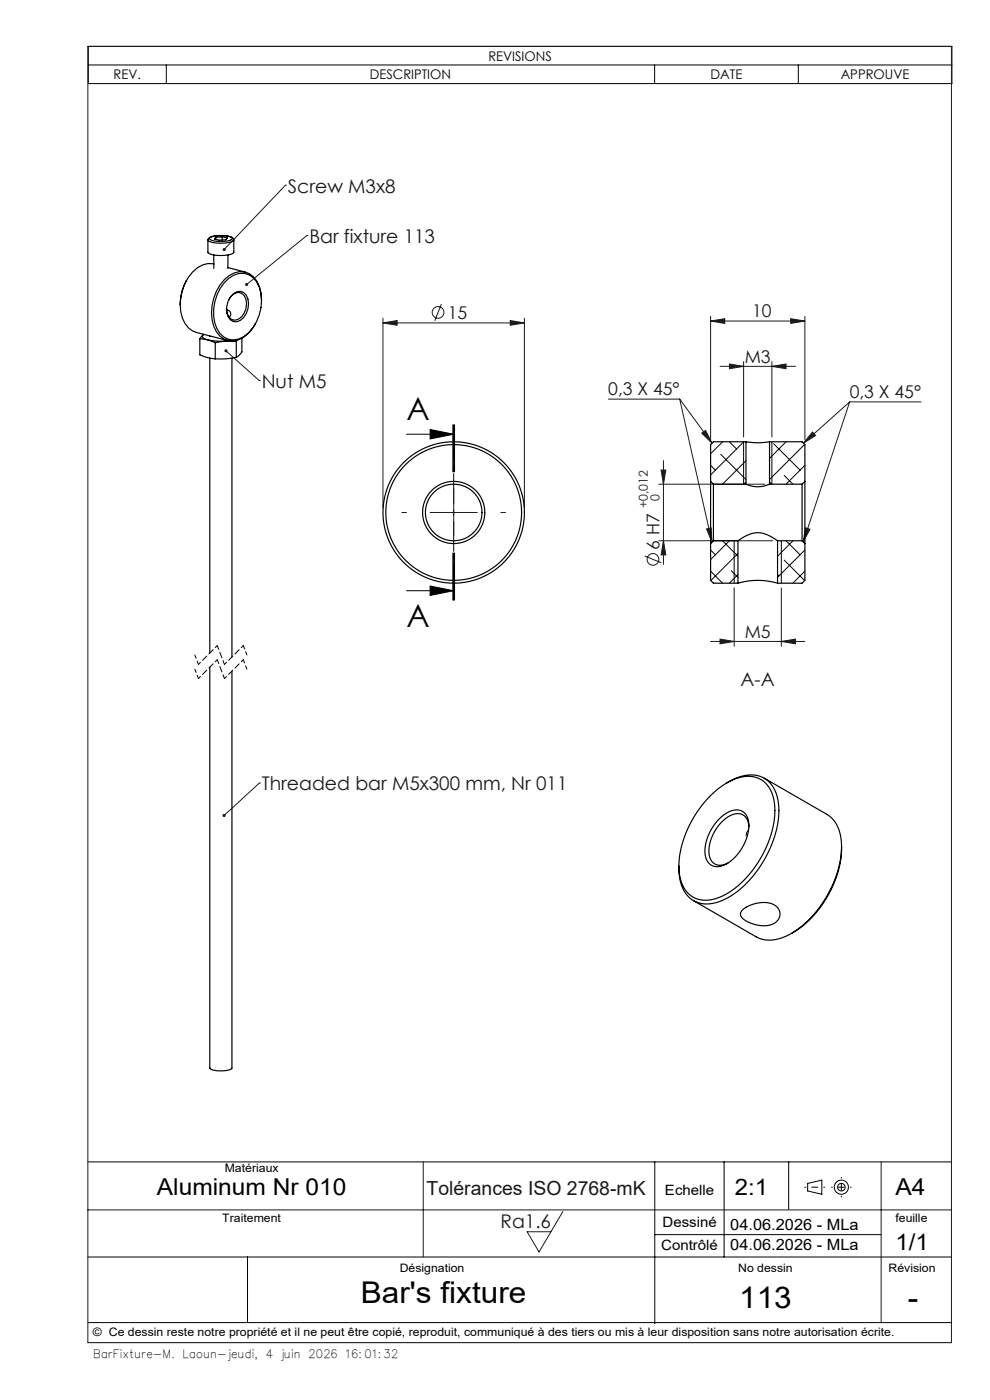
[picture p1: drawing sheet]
<svg xmlns="http://www.w3.org/2000/svg" width="210mm" height="297mm" viewBox="0 0 210 297" stroke-linecap="round" stroke-linejoin="round" font-family="sans-serif">
<g fill="none" stroke="#191924" stroke-width=".21">
<path d="M60.5 39.3h.1M60.5 39.3l-12.9 13.6M65.1 49.9h.1M65.1 49.9l-12.8 10.5M47.9 74.4l7.1 6.3M81.2 68.5l3-.5v1zM81.2 67.5v40.2M81.2 68.5h30M93.6 64.5l-1.4 3.6M108.2 68l3 .5-3 .5zM111.2 67.5v40.2M150.7 68.1l3-.5v1z"/>
<path d="M150.7 67.1v26.2M150.7 68.1h20M152.7 77.7h16M154.7 77.2l3 .5-3 .5zM157.7 76.7v16M163.7 77.7l3-.5v1zM163.7 76.7v16M167.7 67.6l3 .5-3 .5zM170.7 67.1v26.2M55 80.7h.1M129 84.7h15.2M140.2 99.7h1l-.5 3z"/>
<path d="M140.7 97.7v22M144.2 84.7l6.8 9.3M144.2 84.7l6.8 30.3M148.9 91.9l.8-.6 1.3 2.7zM172.3 91.6l.7 .8-2.6 1.6zM180.2 85.3l-9.8 8.7M180.2 85.3h15.2M180.2 85.3l-9.8 29.7M91.2 108.7h10M96.2 103.7v10M136.7 118l3.6 1.4M139.7 102.7h22.5"/>
<path d="M139.7 114.7h24.2M140.7 114.7l.5 3h-1zM149.9 112.2l1-.2 .1 3zM170.9 112l.9 .3-1.4 2.7zM150.7 136.1h20M152.7 135.6l3 .5-3 .5zM155.7 124.7v12.4M165.7 136.1l3-.5v1zM165.7 124.7v12.4M55 166.1h.1M55 166.1l-7.5 6.9M18.6 256.7h183.2"/>
<path d="M89.8 246.5v20.2M119.4 257l-5.1 8.6-2.5-4.3h5.1M186.9 246.5v34.1M18.6 284.8v-275h183.2v275"/>
<circle cx="92.9" cy="66.3" r="1.24"/>
<circle cx="138.5" cy="118.7" r="1.24"/>
</g>
<g fill="none" stroke="#000" stroke-width=".21">
<path d="M18.7 9.8h183.2v7.9h-183.2zM18.7 13.8h183.2M35.3 13.8v3.9M138.9 13.8v3.9M169.3 13.8v3.9M86.2 92.1h10M91.2 91.1l5 1-5 1zM96.1 90.1v10M96.2 90.1v10M96.4 90.1v10M157.7 93.7v9M163.7 93.7v9"/>
<path d="M96.1 117.3v10M96.2 117.3v10M96.4 117.3v10zM155.7 114.7v9M165.7 114.7v9M86.2 125.3h10M91.2 124.3l5 1-5 1zM158.8 176.1l-.4 .5-.1 .7M18.6 246.5h183.2M138.9 246.5v34.3M153.6 246.5v20.2M167.3 246.5v10.1"/>
<path d="M171.3 251.1l3-.7v3l-3-.7zM18.6 266.7h183.2M52.5 266.6v14M138.9 261.9h48M18.6 284.8h183.2M18.6 280.6h183.2"/>
<circle cx="178.5" cy="251.9" r=".8"/>
<circle cx="178.5" cy="251.9" r="1.5"/>
</g>
<path d="M96.2 90.1v37.2" fill="none" stroke="#000" stroke-width=".21" stroke-dasharray="6.3 1.3 1.3 1.3" stroke-dashoffset="-.2"/>
<path d="M52.4 139l-.8-2M42.1 144l-.8-2M42.1 141l-.8-2M52.4 142l-.8-2" fill="none" stroke="#000" stroke-width=".21" stroke-dasharray="1.3 .6" stroke-dashoffset=".5"/>
<path d="M46.1 140l-4 4M46.1 137l-4 4M51.6 140l-4 4M51.6 137l-4 4" fill="none" stroke="#000" stroke-width=".21" stroke-dasharray="1.3 .6" stroke-dashoffset=".7"/>
<path d="M47.6 144l-1.5-4M47.6 141l-1.5-4" fill="none" stroke="#000" stroke-width=".21" stroke-dasharray="1.3 .6" stroke-dashoffset=".4"/>
<path d="M96.2 98.7v-1M86.2 108.7h-1M96.2 118.7v1M106.2 108.7h1" fill="none" stroke="#191924" stroke-width=".21" stroke-dasharray="30.5 1.3 1.3 1.3"/>
<path d="M170.7 251.9h4.2M176.4 251.9h4.1M178.5 253.9v-4.1" fill="none" stroke="#000" stroke-width=".21" stroke-dasharray="30.5 1.3 1.3 1.3" stroke-dashoffset="30.3"/>
<path d="M91.2 91.1l5 1-5 1zM91.2 124.3l5 1-5 1z" fill="#000"/>
<g fill="#191924">
<path d="M47.3 172.8v.4l.2-.2-.2 .2a.33 .33 0 0 0 .5 0 .33 .33 0 0 0 0-.4 .33 .33 0 0 0-.5 0zM52.1 60.1v.5l.2-.2-.2 .2a.33 .33 0 0 0 .4 0 .33 .33 0 0 0 .1-.5 .33 .33 0 0 0-.5 0zM47.3 52.7v.5l.3-.3-.3 .3a.33 .33 0 0 0 .5 0 .33 .33 0 0 0 0-.5 .33 .33 0 0 0-.5 0zM47.7 74.2a.33 .33 0 0 0 .1 .6 .33 .33 0 0 0 .5-.4 .33 .33 0 0 0-.5-.2l.1 .2z"/>
<path d="M167.7 67.6l3 .5-3 .5zM150.7 68.1l3-.5v1zM163.7 77.7l3-.5v1zM154.7 77.2l3 .5-3 .5zM165.7 136.1l3-.5v1zM152.7 135.6l3 .5-3 .5z"/>
<path d="M81.2 68.5l3-.5v1zM108.2 68l3 .5-3 .5zM172.3 91.6l.7 .8-2.6 1.6zM170.9 112l.9 .3-1.4 2.7zM148.9 91.9l.8-.6 1.3 2.7zM149.9 112.2l1-.2 .1 3z"/>
<path d="M140.2 99.7h1l-.5 3zM140.7 114.7l.5 3h-1z"/>
</g>
<g fill="none" stroke="#000" stroke-width=".25">
<path d="M39.6 59.5a10.4 10.4 0 0 0-1.4 5.1M44.1 50.9v2.6a1.7 1.7 0 0 0 1.7 .7 6.6 6.6 0 0 0 3.7-.6l.1-2.7M44.1 50.9h.1M44.6 50.4a6.2 6.2 0 0 1 4.7 .1l-.1 .2a6 6 0 0 1-4.7 .1l-.1-.2zM45.4 54.1v2.9M45.4 56a5.2 5.2 0 0 0-5.4 2.8 9.8 9.8 0 0 0-.8 9.8l.8 1 .9 .6 7.4 2M45.8 50.4v.4M47.1 50.2l1.1 .3-.3 .4-1.3 .1-1.1-.3 .3-.3M47.1 50.2l-1.3 .2M47.1 50.2v.7M48.4 56.8l3.7 .9M48.4 54.1v2.9"/>
<path d="M49.6 50.9l-.1-.3a4.9 4.9 0 0 0-3.8-.6l-1.3 .4-.3 .5M49.6 50.9a1.96 1.96 0 0 1-1.9 .7 5.9 5.9 0 0 1-3.6-.6v-.1M42.4 71.8l1.4 .3 1.9 .6M42.4 71.8v3.5l1.8 .6 1.5 .2M43.2 70.9l-.8 .9M43.2 70.9l-.3 .4 .1 .3a9.5 9.5 0 0 0 5.5 .7M44.5 71.3v.1M44.5 76v62.5M45.7 72.7v3.4M47.5 60a4.6 4.6 0 0 1 5.3-1.7 6.4 6.4 0 0 1 2.6 6.9 8.2 8.2 0 0 1-4.7 6.7 3.7 3.7 0 0 1-4.7-2.1 9.5 9.5 0 0 1 1.5-9.8zM48.1 65.8a.84 .84 0 0 1 .8 .5 .84 .84 0 0 1-.3 1M48.6 63.5a1.93 1.93 0 0 1 3.2-.8 3.8 3.8 0 0 1-1.3 5 1.63 1.63 0 0 1-2.3-1.2l-.1-1"/>
<path d="M49.2 76v63.4M49.4 62.4a1.83 1.83 0 0 1 2-.5 1.83 1.83 0 0 1 1.2 1.5 4 4 0 0 1-2.4 4.9 2.03 2.03 0 0 1-2.1-2.1 4.5 4.5 0 0 1 1.3-3.8zM50.1 72.4a15.7 15.7 0 0 0-4.4 .3M50.1 75.8a15.7 15.7 0 0 1-4.4 .3M50.1 72.4v3.4M50.3 72.1l-.2 .3M51.3 71.8v2.9l-.6 .7-.6 .4M55.5 63.7a6.4 6.4 0 0 0-2.7-5.7 4.3 4.3 0 0 0-5.3 1.4 9.8 9.8 0 0 0-1.6 11 3.9 3.9 0 0 0 5.9 1.1 8.5 8.5 0 0 0 2.4-2.8M158.2 93.7a15 15 0 0 0 5 0M158.2 93.7h-6.9l-.6 .6v7.8M158.2 93.7v9M163.2 93.7h6.9l.6 .6v7.8"/>
<path d="M163.2 93.7v9M150.7 102.1v13.2M150.7 115.3v7.8l.6 .6h5.2M150.7 102.1l.6 .6M151.3 102.7v12M151.3 102.7h6.9M151.3 114.7h5.2M151.3 114.7l-.6 .6M156.5 114.7a6 6 0 0 1 7.7-.4l.7 .4M156.5 114.7v9M158.2 102.7a6 6 0 0 0 5 0M163.2 102.7h6.9"/>
<path d="M164.9 114.7h5.2M164.9 114.7v9M170.1 102.7v12M170.1 114.7l.6 .6M170.7 102.1v13.2M170.7 115.3v7.8l-.6 .6h-5.2M170.7 102.1l-.6 .6M156.5 123.7a15 15 0 0 1 8.4 0M44.5 141.5v85.1a2.5 2.5 0 0 0 2.2 .6 3.1 3.1 0 0 0 2.5-.6v-84.2M150.5 169a11.7 11.7 0 0 1 8.9-4.3 5.6 5.6 0 0 1 4.8 5.3 20.6 20.6 0 0 1-4.8 14.9 14.9 14.9 0 0 1-8.9 6 5.4 5.4 0 0 1-6.2-4.7 19.5 19.5 0 0 1 3.7-14.1zM152.4 173.8a4.8 4.8 0 0 1 4.9-1.8 3.6 3.6 0 0 1 1.5 4.1 9.9 9.9 0 0 1-5.6 7.6 2.65 2.65 0 0 1-3.7-2.7 10.1 10.1 0 0 1 2.9-7.2zM154.2 166.1a7.9 7.9 0 0 1 7.9-1 7.5 7.5 0 0 1 3.1 6.9 23.3 23.3 0 0 1-11.2 18.7 6.8 6.8 0 0 1-7.7-.2 8.4 8.4 0 0 1-2.3-6.8"/>
<path d="M158.9 175.4a2.51 2.51 0 0 0-1.2-2.5 2.51 2.51 0 0 0-2.8 .1 9 9 0 0 0-4.4 8.5 2.44 2.44 0 0 0 3.9 1.6M162.1 165.1l13.3 7.7a7.1 7.1 0 0 1 3.1 6.2v.6M178.5 179.6a23.3 23.3 0 0 1-11.2 18.7 7.3 7.3 0 0 1-6.9 .4l-13.3-7.6M178.5 179.6a22.3 22.3 0 0 1-10.6 18.4M157.6 193a6.9 6.9 0 0 1 6.5-1.1 2.27 2.27 0 0 1 1.3 2.5 2.27 2.27 0 0 1-2.1 1.8 6.7 6.7 0 0 1-6.1-1.8l-.1-.8z"/>
<circle cx="96.2" cy="108.7" r="14.4"/>
<circle cx="96.2" cy="108.7" r="6"/>
<circle cx="96.2" cy="108.7" r="15"/>
<circle cx="96.2" cy="108.7" r="6.6"/>
</g>
<g fill="none" stroke="#000" stroke-width=".21">
<path d="M150.7 98.7l1.1 1M152.9 96.4l5.3 5.3M153.3 93.7l-2.6 2.6M154.7 93.7l1.5 1.5M157.8 93.7l-7.1 7.1M158.2 97.7l-4.9 5M164.1 94.1l5.6 5.6M166.8 93.7l-3.6 3.5M170.7 94.3l-7.5 7.4M170.7 98.7l-4 4M150.7 116.7l1.1 1M153.3 114.7l3.2 3.3"/>
<path d="M154.7 114.7l-4 4M156.5 117.4l-5.7 5.8M158.2 102.2l-.4 .5M163.2 102.2l.5 .5M166.3 118.8l4.4 4.4M166.3 100.9l1.9 1.8M166.7 114.7l3 3M168.2 114.7l-3.3 3.3M170.7 116.7l-5.8 5.8M150.7 121.2l2.6 2.5M155.1 121.1l1.4 1.4M156.5 121.9l-1.8 1.8"/>
<path d="M164.9 121.9l.3 .3M170.7 121.2l-2.5 2.5"/>
</g>
<g font-size="6.7">
<text x="86.2" y="89.1">A</text>
<text x="86.2" y="132.9">A</text>
</g>
<g font-size="6.3">
<text x="76.5" y="276.3">Bar's fixture</text>
<text x="156.8" y="277.5">113</text>
<text x="192.6" y="277.5">-</text>
</g>
<g font-size="4.9">
<text x="33.3" y="253.5">Aluminum Nr 010</text>
<text x="189.9" y="253.5">A4</text>
</g>
<g font-size="4.8">
<text x="155.9" y="253.5">2:1</text>
<text x="189.9" y="265.2">1/1</text>
</g>
<text font-size="4.1" fill="#191924" x="90.5" y="253.5">Tolérances ISO 2768-mK</text>
<g font-size="4" fill="#191924">
<text x="61.1" y="40.9">Screw M3x8</text>
<text x="65.6" y="51.5">Bar fixture 113</text>
<text x="55.5" y="82.3">Nut M5</text>
<text x="157.1" y="145.6">A-A</text>
<text x="55.5" y="167.7">Threaded bar M5x300 mm, Nr 011</text>
<text x="106.2" y="260.4">Ra1.6</text>
</g>
<g font-size="3.7" fill="#191924">
<text x="95" y="67.6">15</text>
<text x="159.5" y="67.3">10</text>
<text x="158" y="76.9">M3</text>
<text x="129" y="83.9">0,3 X 45°</text>
<text x="180.2" y="84.4">0,3 X 45°</text>
<text x="139.9" y="116.6" transform="rotate(-90 139.9 116.6)">6 H7</text>
<text x="158" y="135.3">M5</text>
</g>
<g font-size="3.3">
<text x="154.9" y="260.9">04.06.2026 - MLa</text>
<text x="154.9" y="265.2">04.06.2026 - MLa</text>
</g>
<g font-size="3">
<text x="141.1" y="253.5">Echelle</text>
<text x="140.5" y="260.4">Dessiné</text>
<text x="140.3" y="265.2">Contrôlé</text>
</g>
<g font-size="2.8">
<text x="24.1" y="16.8">REV.</text>
<text x="78.4" y="16.8">DESCRIPTION</text>
<text x="103.6" y="12.9">REVISIONS</text>
<text x="150.7" y="16.8">DATE</text>
<text x="178.3" y="16.8">APPROUVE</text>
</g>
<g font-size="2.6" fill="#191924">
<text x="137.4" y="107.9" transform="rotate(-90 137.4 107.9)">+0,012</text>
<text x="139.9" y="106.3" transform="rotate(-90 139.9 106.3)">0</text>
</g>
<g font-size="2.5">
<text x="47.7" y="248.6">Matériaux</text>
<text x="47.2" y="259.2">Traitement</text>
<text x="189.9" y="259.2">feuille</text>
<text x="84.8" y="269.7">Désignation</text>
<text x="156.6" y="269.7">No dessin</text>
<text x="188.5" y="269.7">Révision</text>
<text x="19.7" y="283.4">© Ce dessin reste notre propriété et il ne peut être copié, reproduit, communiqué à des tiers ou mis à leur disposition sans notre autorisation écrite.</text>
<text x="20" y="288">BarFixture-M. Laoun-jeudi, 4 juin 2026 16:01:32</text>
</g>
</svg>
